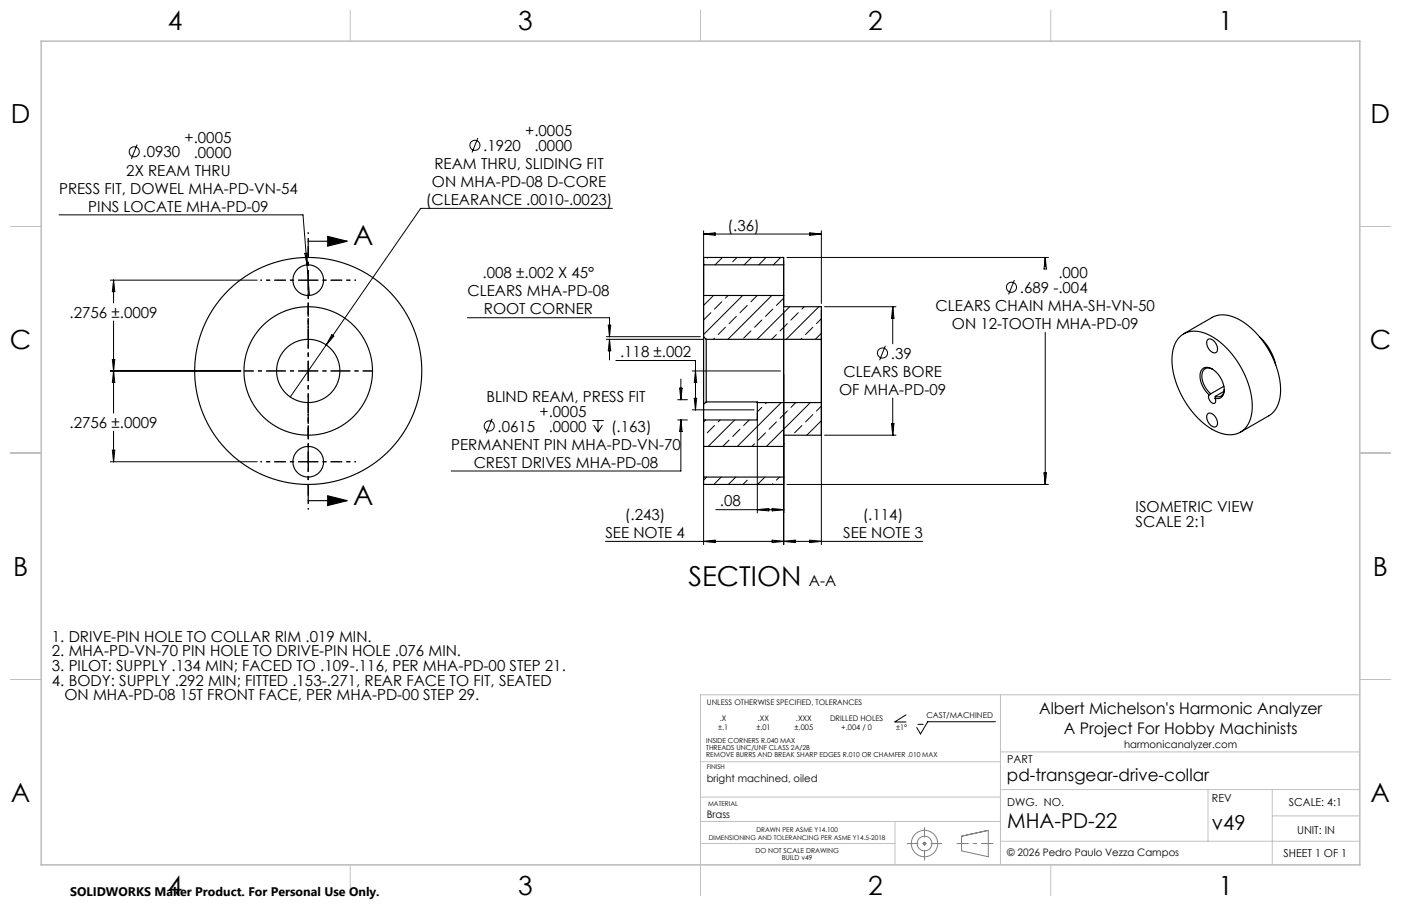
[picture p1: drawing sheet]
<svg xmlns="http://www.w3.org/2000/svg" width="432mm" height="279mm" viewBox="0 0 432 279" stroke-linecap="round" stroke-linejoin="round" font-family="sans-serif">
<g fill="none" stroke="#000" stroke-width=".35">
<path d="M95 74.4h12M101 72.9l6 1.5-6 1.5zM216.9 81.7v9.4M216.9 81.7v-2.3h24.6v2.3M216.9 91.1v12.7M216.9 91.1h24.6M216.9 81.7h24.6M241.5 81.7v9.4M241.5 91.1v3.5h11.6v10M216.9 103.8v20.8M216.9 103.8l.8 .8M217.7 104.6v19.4"/>
<path d="M217.7 104.6h35.4M253.1 104.6v19.6M363.5 104a7.7 7.7 0 0 1 9.5-.5 26.7 26.7 0 0 1 12.9 23.3 7.1 7.1 0 0 1-6.4 7.3 16 16 0 0 1-11.9-6.9 25 25 0 0 1-6.1-19 8.5 8.5 0 0 1 2-4.2zM364.8 102.9l8.8-5a8.9 8.9 0 0 1 9.3 1.2 26.9 26.9 0 0 1 11.7 22.7 8.1 8.1 0 0 1-3.5 6.4l-8.8 5.1M372.2 104.8a2.17 2.17 0 0 1 2.8 1.8l.2 .5a1.2 1.2 0 0 1-.5 1.7 1.2 1.2 0 0 1-1.6-.6l-1.1-1.7-.1-1zM373.7 113.9a2.13 2.13 0 0 0-2.5-.1 2.13 2.13 0 0 0-.8 2.4l.8 2.7 .9 1.4 1.1 1.1M377.2 119.1l-4 2.3M388.2 103.9a16.4 16.4 0 0 1 5 8.6M216.9 137.7v9.4M216.9 124.6v4.9M216.9 129.5v8.2M216.9 137.7h24.6"/>
<path d="M217.7 124h15.7v.2M217.7 124l-.8 .6M233.4 124.2v5.3h-16.5M233.4 124.2h19.7M241.5 137.7v9.4M253.1 124.2v10h-11.6v3.5M372.2 127.6a2.17 2.17 0 0 1 2.8 1.9l.2 .5a1.2 1.2 0 0 1-.5 1.6 1.2 1.2 0 0 1-1.6-.5l-1.1-1.8-.1-1zM372.7 121.8a7 7 0 0 1-2.4-7.6 2.69 2.69 0 0 1 4.2 .3 7 7 0 0 1 2.4 7.6 1.98 1.98 0 0 1-2.4 .7M372.7 121.8a1.89 1.89 0 0 0 1.7 2.6 1.17 1.17 0 0 0 .1-1.6M373.2 121.4l-.5 .4M374.6 122.2l-.1 .6M377.2 120.7l-2.6 1.5"/>
<path d="M377.3 120.1a2 2 0 0 1-2.7 2.1M95 154.4h12M101 152.9l6 1.5-6 1.5zM216.9 147.1v2.3h24.6v-2.3M216.9 147.1h24.6"/>
<circle cx="95" cy="86.4" r="4.7"/>
<circle cx="95" cy="114.4" r="35"/>
<circle cx="95" cy="114.4" r="9.8"/>
<circle cx="95" cy="114.4" r="19.8"/>
<circle cx="95" cy="142.4" r="4.7"/>
</g>
<g fill="none" stroke="#000" stroke-width=".31">
<path d="M42.3 44.6l-1.8 4.4M147.3 42.6l-1.8 4.4M18.2 66.3h75.2l2 24.8M94 78.2l.7-.1-.1 3.6zM188.7 64.3h-59l-40.2 58.1M216.9 71.2v96.8M216.9 72.2l3.5-.4v.8zM216.9 72.2h36.2M218.2 79.4l-.2 .2M222.7 79.4l-2.3 2.3M227.1 79.4l-1.3 1.3M231.6 79.4l-2.2 2.3"/>
<path d="M235.9 79.6l-2 2.1M240.6 79.4l-2.3 2.3M242.5 79.4h80.6M249.6 71.8l3.5 .4-3.5 .4zM253.1 71.2v22.4M322.1 79.4v2.9M322.1 79.4l.4 3.6h-.7zM34 86.4h45.3M35 86.4v7M35 99v28.4M35 86.4l.4 3.6h-.8zM144.1 98h43.8v5.8"/>
<path d="M219.1 96.4l-2.2 2.3M219.9 91.1l-3 3.1M222.5 93.1l-2.3 2.2M224.4 91.1l-.8 .8M226.9 97.6l-2.2 2.2M228.9 91.1l-12 12.1M230.3 94.2l-2.2 2.2M233.4 91.1l-2 2M234.8 98.7l-2.2 2.2M237.9 91.1l-13.5 13.5M238.2 95.3l-2.3 2.3M241.5 91.9l-2.2 2.3"/>
<path d="M241.5 80.4v87.6M242.7 99.8l-2.3 2.3M243.4 94.6l-10.1 10M246 96.4l-2.2 2.3M247.9 94.6l-.7 .7M252.4 94.6l-10.1 10M253.1 98.3l-1.5 1.5M253.1 95.6v72.4M254.1 94.6h22M275.1 94.6v11.4M275.1 94.6l.4 3.5h-.7zM312.6 86.4l-1.7 4.4"/>
<path d="M34 114.4h40.2M34.6 110.8l.8 7.2h-.8l.8-7.2zM102.3 103.2l.6 .5-2.4 2.7zM186.9 104.6h29.8M186.9 103.8h29M187.5 100.3h.7l-.3 3.5zM187.9 104.6v6.4M187.9 104.6l.3 3.6h-.7zM189.8 111.2h24.6v15.2M209.5 119.7h.7l-.3 3.6zM209.9 116.9v6.4M213.4 114.4h27.1"/>
<path d="M214.4 114.4l.3 3.6h-.7zM220.2 104.3l-.3 .3M223.6 100.9l-2.3 2.3M231.4 102.1l-2.2 2.2M239.3 103.2l-1.5 1.4M247.2 104.3l-.4 .3M250.5 100.9l-2.2 2.3M253.1 102.8l-1.8 1.8M272.9 106.6l-1.8 4.5M322.1 102.5v46.9M34.6 138.8h.8l-.4 3.6zM35 133v9.4"/>
<path d="M151.7 129.1l-1.8 4.5M182.5 129.7h3.6M183 131.1l1.3 2.1M184.3 129.7v3.5M185.6 131.1l-1.3 2.1M208.9 123.3h3M208.9 129.5h3M209.9 129.5v15.7h-70.8M209.9 129.5l.3 3.6h-.7zM213.4 126.4h19M214 122.8h.7l-.3 3.6zM217.4 129.5l-.5 .6"/>
<path d="M220.2 131.2l-2.2 2.3M221.9 129.5l-.6 .6M224.7 135.7l-1.9 2M226.4 129.5l-8.1 8.2M228.1 132.4l-2.3 2.2M230.9 129.5l-1.7 1.7M232.6 136.9l-.9 .8M233.4 127.4v30.8M234.8 125.6l-1.4 1.4M235.9 133.5l-2.2 2.2M236.3 124.2l-.4 .3M239.3 130.1l-2.2 2.3"/>
<path d="M240.8 124.2l-13.6 13.5M241.5 136.9h.1M242.7 126.7l-2.3 2.3M245.3 124.2l-1.5 1.4M247.2 131.2l-2.3 2.3M249.7 124.2l-13.5 13.5M250.5 127.9l-2.2 2.2M253.1 129.7l-4.4 4.5M253.1 125.2l-1.5 1.5M254.1 134.2h22M274.8 130.7h.7l-.4 3.5zM275.1 122.8v11.4"/>
<path d="M34 142.4h45.3M217.8 147.1l-.9 1M220.6 157.2h20.9M222.3 147.1l-2.1 2.1M226.8 147.1l-2.3 2.3M230.3 148.1l-1.3 1.3M233.4 157.2l3.6-.4v.8zM235.8 147.1l-2.3 2.3M238 156.8l3.5 .4-3.5 .4zM238.2 149.2l-.2 .2M240.2 147.1l-.9 1M242.5 149.4h80.6"/>
<path d="M321.8 145.8h.7l-.4 3.6zM186.6 167h97.8M216.9 167l3.5-.4v.7zM238 166.6v.7l7.1-.7v.7zM249.6 166.6l3.5 .4-3.5 .3zM279.3 220.4l-3.6 2.3h3.6M282.9 223.4h1.6M306.8 222.6h-20.9l-2.2 3.7-1.1-1.9"/>
<circle cx="41.4" cy="46.8" r="1.56"/>
<circle cx="146.4" cy="44.8" r="1.56"/>
<circle cx="311.7" cy="88.6" r="1.56"/>
<circle cx="272" cy="108.9" r="1.56"/>
<circle cx="150.8" cy="131.4" r="1.56"/>
</g>
<g fill="none" stroke="#808080" stroke-width=".31">
<path d="M284.6 259.8l.7 .7M284.9 259.6v1M285.3 259.8l-.7 .7M296.4 257.9l8.2-1.8v8.1l-8.2-1.8zM284.4 260.1h1"/>
<circle cx="284.9" cy="260.1" r="2.27"/>
<circle cx="284.9" cy="260.1" r="4.1"/>
</g>
<path d="M284.9 255.1v10.2" fill="none" stroke="#808080" stroke-width=".31" stroke-dasharray="15.2 1.3 1.3 1.3" stroke-dashoffset="12" stroke-linecap="butt"/>
<path d="M279.5 260.1h10.9" fill="none" stroke="#808080" stroke-width=".31" stroke-dasharray="15.2 1.3 1.3 1.3" stroke-dashoffset="11.7" stroke-linecap="butt"/>
<path d="M294.9 260.1h11.2" fill="none" stroke="#808080" stroke-width=".31" stroke-dasharray="15.2 1.3 1.3 1.3" stroke-dashoffset="11.5" stroke-linecap="butt"/>
<g fill="none" stroke="#c0c0c0" stroke-width=".31">
<path d="M107.9 3.2v9.5M215.9 3.2v9.5M323.8 3.2v9.5M3.2 69.8h9.5M419.1 69.8h9.5M3.2 139.7h9.5M419.1 139.7h9.5M3.2 209.5h9.5M308.4 214.3v52.4M419.1 214.3h-203.2v61.9M419.1 209.5h9.5M215.9 234.9h92.5"/>
<path d="M308.4 231.9h110.7M215.9 253.3h92.5M215.9 245.8h92.5M275.9 253.3v13.4M308.4 259.4h110.7M308.4 243.5h110.7M372.3 243.5v15.9M392.1 251.6h27M392.1 243.5v23.2M107.9 266.7v9.5M215.9 260.1h60M323.8 266.7v9.5"/>
</g>
<path d="M12.7 12.7h406.4v254h-406.4z" fill="none" stroke="#c0c0c0" stroke-width=".5"/>
<path d="M101 72.9l6 1.5-6 1.5zM101 152.9l6 1.5-6 1.5z" fill="#000"/>
<path d="M95 86.4v-10M95 86.4h-10M95 86.4v10M95 86.4h10M95 114.4v-10M95 114.4h-10M95 114.4v10M95 114.4h10M95 142.4v-10M95 142.4h-10M95 142.4v10M95 142.4h10" fill="none" stroke="#000" stroke-width=".31" stroke-dasharray="15.2 1.3 1.3 1.3" stroke-dashoffset="12.1" stroke-linecap="butt"/>
<path d="M85 114.4h-9.8M95 104.4v-9.8M105 114.4h9.8M95 124.4v9.8" fill="none" stroke="#000" stroke-width=".31" stroke-dasharray="15.2 1.3 1.3 1.3" stroke-dashoffset="12.3" stroke-linecap="butt"/>
<path d="M95 76.4v-4.7M85 86.4h-4.7M95 96.4v4.7M105 86.4h4.7M95 132.4v-4.7M85 142.4h-4.7M95 152.4v4.7M105 142.4h4.7" fill="none" stroke="#000" stroke-width=".31" stroke-dasharray="15.2 1.3 1.3 1.3" stroke-dashoffset="14.8" stroke-linecap="butt"/>
<path d="M95 154.4v-80" fill="none" stroke="#000" stroke-width=".35" stroke-dasharray="6.3 1.3 1.3 1.3 1.3 1.3" stroke-dashoffset="1.3" stroke-linecap="butt"/>
<g font-size="8.5">
<text x="108.9" y="75.6">A</text>
<text x="108.9" y="155.6">A</text>
<text x="212.2" y="180.8">SECTION</text>
</g>
<g font-size="8.1">
<text x="51.7" y="9.3">4</text>
<text x="159.7" y="9.3">3</text>
<text x="267.6" y="9.3">2</text>
<text x="375.6" y="9.3">1</text>
<text x="3.3" y="37.9">D</text>
<text x="422.4" y="37.9">D</text>
<text x="3" y="107.8">C</text>
<text x="422.1" y="107.8">C</text>
<text x="4" y="177.6">B</text>
<text x="423.1" y="177.6">B</text>
<text x="3.3" y="247.5">A</text>
<text x="422.4" y="247.5">A</text>
<text x="51.7" y="276">4</text>
<text x="159.7" y="276">3</text>
<text x="267.6" y="276">2</text>
<text x="375.6" y="276">1</text>
</g>
<g font-size="6.3">
<text x="310.4" y="255.4">MHA-PD-22</text>
<text x="373.5" y="255.8">v49</text>
</g>
<text font-size="5.3" x="310.4" y="241">pd-transgear-drive-collar</text>
<g font-size="4.9">
<text x="320.3" y="220.3">Albert Michelson's Harmonic Analyzer</text>
<text x="327.9" y="226.2">A Project For Hobby Machinists</text>
</g>
<g font-size="4.7">
<text x="56.9" y="44.1">+.0005</text>
<text x="148.9" y="46.5">.1920</text>
<text x="161.9" y="42.1">+.0005</text>
<text x="164.7" y="46.6">.0000</text>
<text x="43.9" y="48.5">.0930</text>
<text x="59.7" y="48.6">.0000</text>
<text x="133.9" y="52.1">REAM THRU, SLIDING FIT</text>
<text x="18.2" y="59.7">PRESS FIT, DOWEL MHA-PD-VN-54</text>
<text x="38.9" y="54.1">2X REAM THRU</text>
<text x="133.1" y="57.7">ON MHA-PD-08 D-CORE</text>
<text x="27.2" y="65.2">PINS LOCATE MHA-PD-09</text>
<text x="131.3" y="63.2">(CLEARANCE .0010-.0023)</text>
<text x="224.2" y="71.2">(.36)</text>
<text x="148.7" y="85.9">.008 ±.002 X 45°</text>
<text x="326.2" y="85.8">.000</text>
<text x="144.1" y="91.4">CLEARS MHA-PD-08</text>
<text x="288.4" y="95.9">CLEARS CHAIN MHA-SH-VN-50</text>
<text x="314.3" y="90.3">.689 -.004</text>
<text x="21.4" y="98">.2756 ±.0009</text>
<text x="149.1" y="97">ROOT CORNER</text>
<text x="293.4" y="101.5">ON 12-TOOTH MHA-PD-09</text>
<text x="191.1" y="110.2">.118 ±.002</text>
<text x="274.6" y="110.6">.39</text>
<text x="259.9" y="116.2">CLEARS BORE</text>
<text x="149.9" y="124.1">BLIND REAM, PRESS FIT</text>
<text x="258.6" y="121.7">OF MHA-PD-09</text>
<text x="21.4" y="132">.2756 ±.0009</text>
<text x="166.3" y="128.6">+.0005</text>
<text x="153.4" y="133.1">.0615</text>
<text x="169.1" y="133.1">.0000</text>
<text x="188.3" y="133.1">(.163)</text>
<text x="139.1" y="138.7">PERMANENT PIN MHA-PD-VN-70</text>
<text x="146" y="144.2">CREST DRIVES MHA-PD-08</text>
<text x="192.6" y="160.4">(.243)</text>
<text x="221.9" y="156.2">.08</text>
<text x="265.9" y="160.4">(.114)</text>
<text x="350" y="157.9">ISOMETRIC VIEW</text>
<text x="186.6" y="165.9">SEE NOTE 4</text>
<text x="259.9" y="165.9">SEE NOTE 3</text>
<text x="350" y="162.4">SCALE 2:1</text>
<text x="249.3" y="180.8">A-A</text>
<text x="16" y="197.9">1. DRIVE-PIN HOLE TO COLLAR RIM .019 MIN.</text>
<text x="16" y="202.4">2. MHA-PD-VN-70 PIN HOLE TO DRIVE-PIN HOLE .076 MIN.</text>
<text x="16" y="207">3. PILOT: SUPPLY .134 MIN; FACED TO .109-.116, PER MHA-PD-00 STEP 21.</text>
<text x="16" y="211.5">4. BODY: SUPPLY .292 MIN; FITTED .153-.271, REAR FACE TO FIT, SEATED</text>
<text x="19.9" y="216">ON MHA-PD-08 15T FRONT FACE, PER MHA-PD-00 STEP 29.</text>
</g>
<text font-size="3.8" x="21.6" y="276.3">SOLIDWORKS Maker Product. For Personal Use Only.</text>
<g font-size="3.4">
<text x="310.4" y="235.2">PART</text>
<text x="310.4" y="248.4">DWG. NO.</text>
<text x="373.5" y="247.4">REV</text>
<text x="397.2" y="248.4">SCALE: 4:1</text>
<text x="399.8" y="257.1">UNIT: IN</text>
<text x="395.6" y="264.2">SHEET 1 OF 1</text>
</g>
<g font-size="3.2">
<text x="346.5" y="230.8">harmonicanalyzer.com</text>
<text x="217.8" y="241">bright machined, oiled</text>
<text x="217.8" y="252.1">Brass</text>
<text x="310.4" y="263.9">© 2026 Pedro Paulo Vezza Campos</text>
</g>
<text font-size="2.5" x="285.5" y="221.4">CAST/MACHINED</text>
<g font-size="2.4">
<text x="217.9" y="217.5">UNLESS OTHERWISE SPECIFIED, TOLERANCES</text>
<text x="221.3" y="225.2">±.1</text>
<text x="221.8" y="222.4">.X</text>
<text x="233.1" y="225.2">±.01</text>
<text x="233.6" y="222.4">.XX</text>
<text x="244.9" y="225.2">±.005</text>
<text x="245.3" y="222.4">.XXX</text>
<text x="255.8" y="222.4">DRILLED HOLES</text>
<text x="259.2" y="225.2">+.004 / 0</text>
<text x="276.2" y="225.2">±1°</text>
</g>
<g font-size="2.1">
<text x="217.7" y="229.1">INSIDE CORNERS R.040 MAX</text>
<text x="217.7" y="231.3">THREADS UNC/UNF CLASS 2A/2B</text>
<text x="217.7" y="233.4">REMOVE BURRS AND BREAK SHARP EDGES R.010 OR CHAMFER .010 MAX</text>
<text x="232.8" y="263.1">DO NOT SCALE DRAWING</text>
<text x="240.9" y="265.2">BUILD v49</text>
</g>
<g font-size="2">
<text x="217.8" y="237.3">FINISH</text>
<text x="218.2" y="248.5">MATERIAL</text>
<text x="233.1" y="256.4">DRAWN PER ASME Y14.100</text>
<text x="218.5" y="259">DIMENSIONING AND TOLERANCING PER ASME Y14.5-2018</text>
</g>
</svg>
